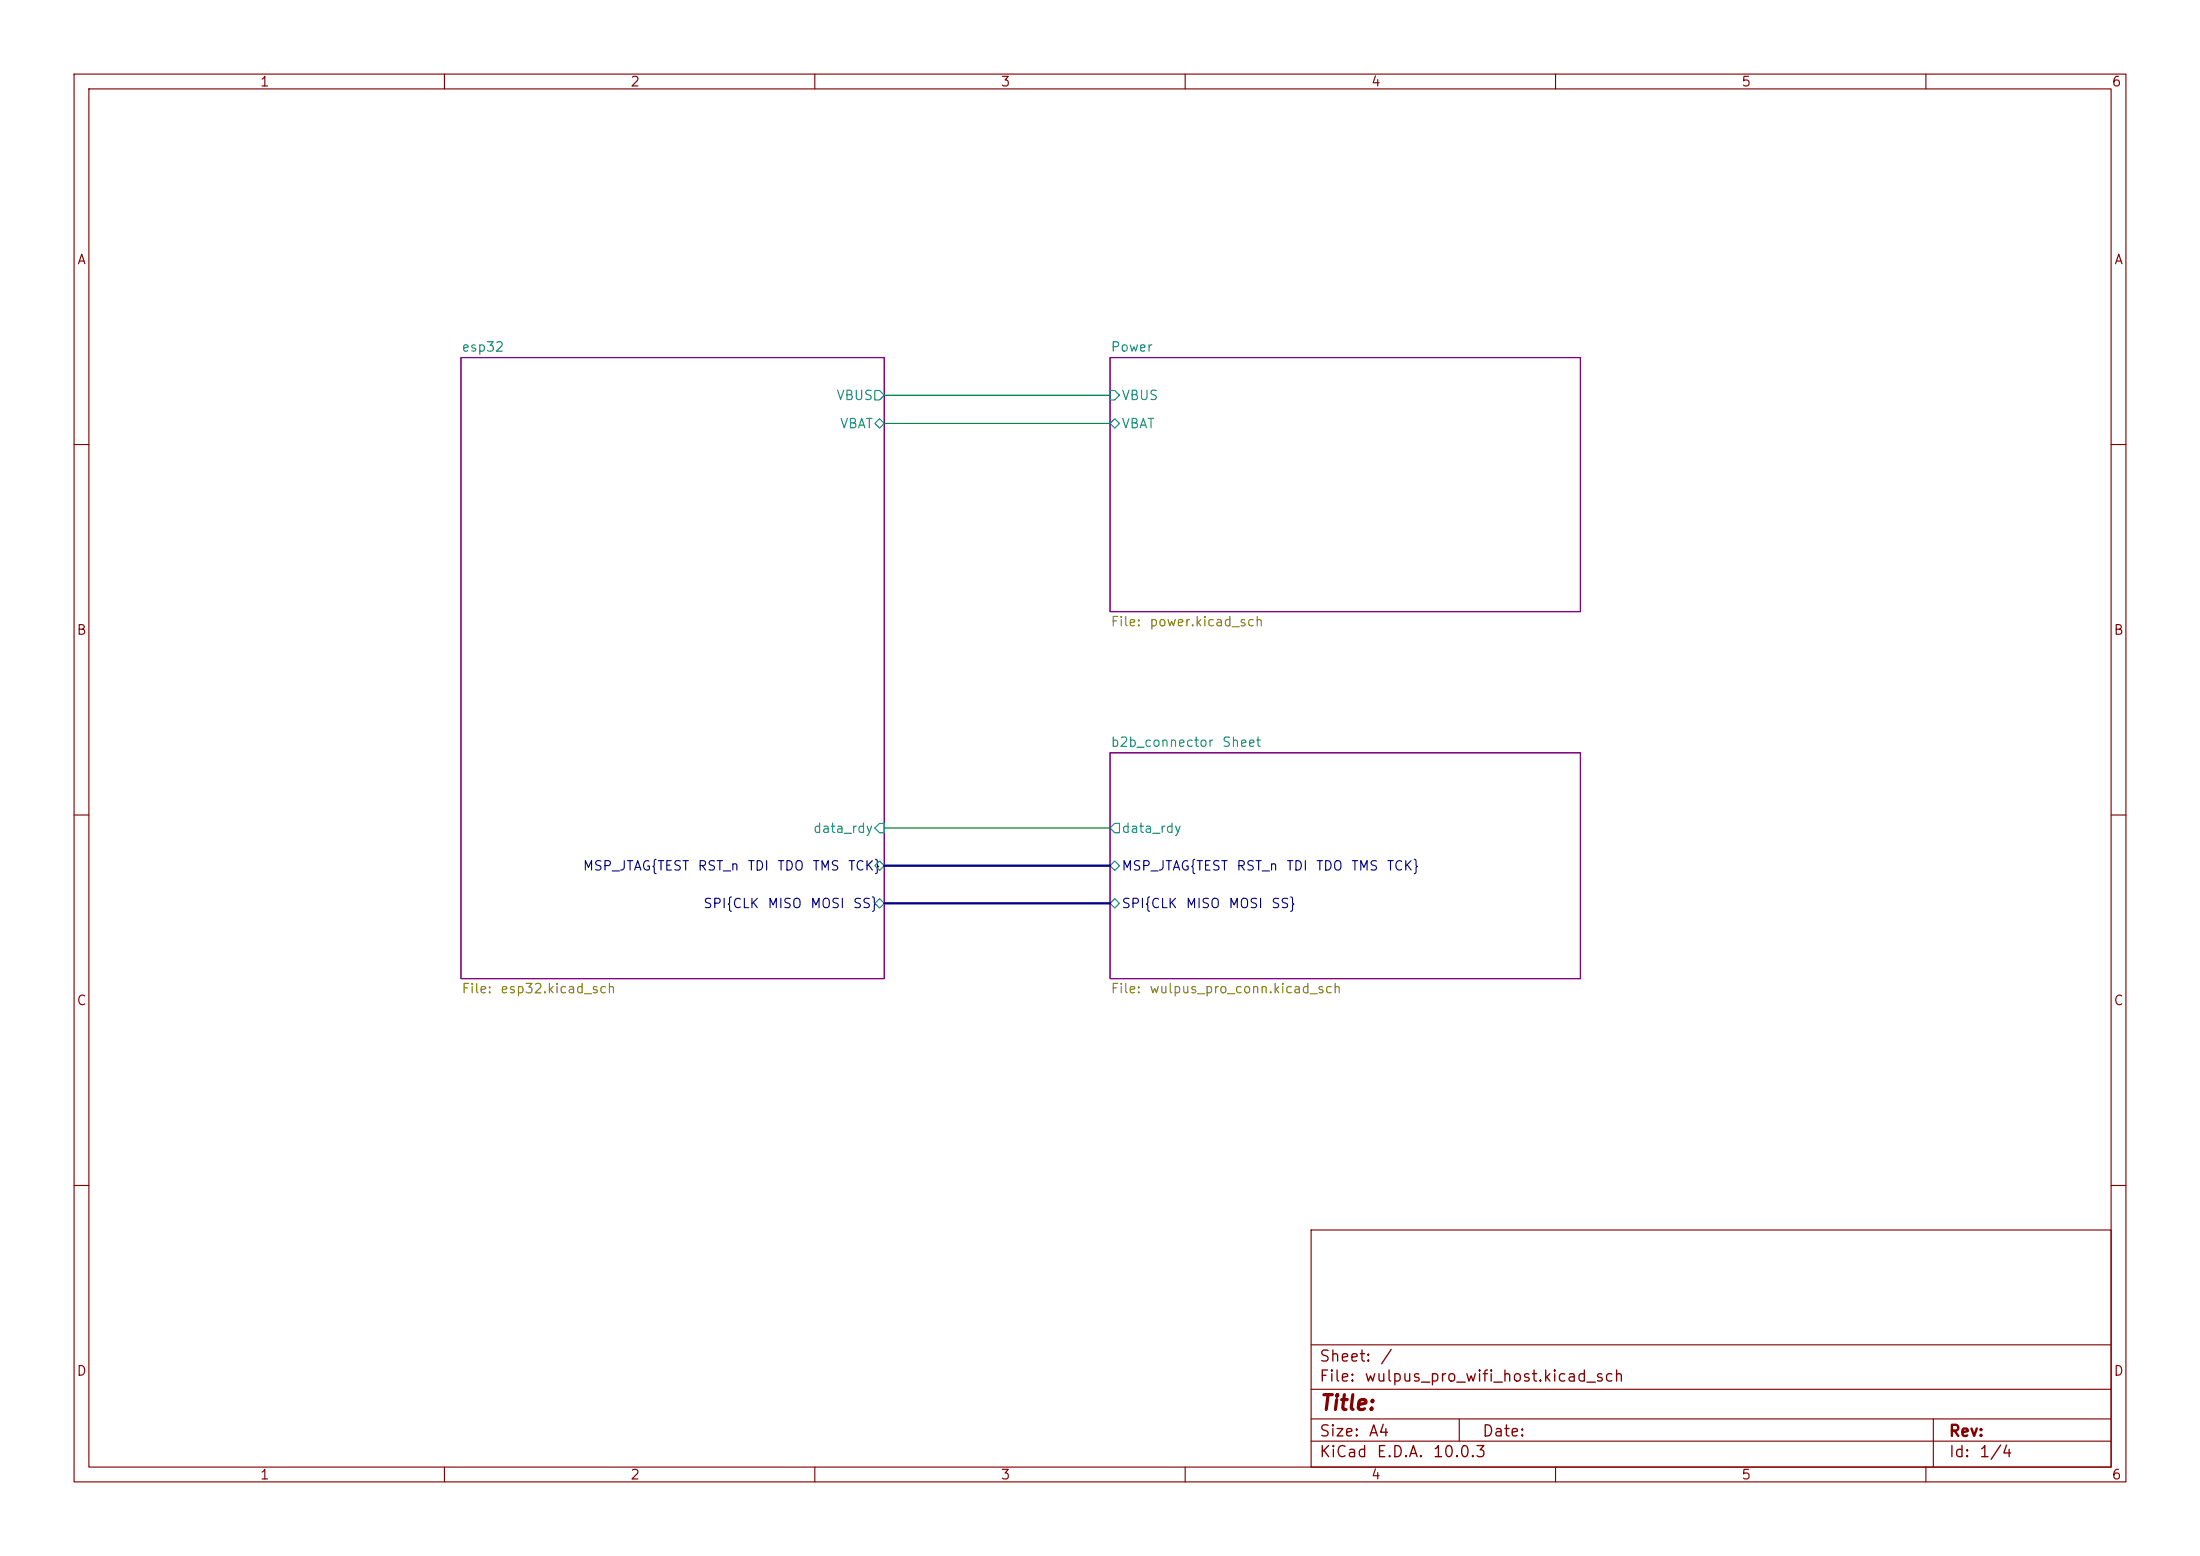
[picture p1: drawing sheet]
<svg xmlns="http://www.w3.org/2000/svg" width="297mm" height="210mm" viewBox="0 0 297 210" stroke-linecap="round" stroke-linejoin="round" font-family="sans-serif">
<path d="M0 0h297v210h-297z" fill="#fff" stroke="#fff" stroke-width=".14"/>
<g fill="none" stroke="#840000" stroke-width=".15">
<path d="M10 10h277v190h-277zM12 12h273v186h-273zM60 10v2M110 10v2M160 10v2M210 10v2M260 10v2M10 60h2M285 60h2M10 110h2M285 110h2M10 160h2"/>
<path d="M177 166h108v32h-108zM285 160h2M60 198v2M110 198v2M160 198v2M177 194.5h108M177 191.5h108M177 187.5h108M177 181.5h108M197 191.5v3M210 198v2M260 198v2"/>
<path d="M261 191.5v6.5"/>
</g>
<path d="M62.2 48.3h57.2v83.8h-57.2zM149.9 48.3h63.5v34.3h-63.5zM149.9 101.6h63.5v30.5h-63.5z" fill="none" stroke="#840084" stroke-width=".15"/>
<path d="M118.1 57.2l.6-.7 .7 .7-.7 .6zM118.1 52.7h.6l.7 .6-.7 .7h-.6zM149.9 57.2l.6-.7 .6 .7-.6 .6zM149.9 52.7h.6l.6 .6-.6 .7h-.6zM118.1 116.8l.6-.6 .7 .6-.7 .7zM118.7 111.1h.7v1.3h-.7l-.6-.6zM149.9 116.8l.6-.6 .6 .6-.6 .7zM150.5 111.1h.6v1.3h-.6l-.6-.6zM118.1 121.9l.6-.6 .7 .6-.7 .7zM149.9 121.9l.6-.6 .6 .6-.6 .7z" fill="none" stroke="#008484" stroke-width=".15"/>
<path d="M119.4 116.8h30.5M119.4 121.9h30.5" fill="none" stroke="#000084" stroke-width=".3"/>
<path d="M119.4 57.2h30.5M119.4 53.3h30.5M119.4 111.8h30.5" fill="none" stroke="#008400" stroke-width=".15"/>
<text font-size="2" fill="#840000" x="178" y="190.8">Title:</text>
<g font-size="1.5" fill="#840000">
<text x="178" y="184.2">Sheet:</text>
<text x="186.2" y="184.2">/</text>
<text x="178" y="186.9">File:</text>
<text x="184.1" y="186.9">wulpus_pro_wifi_host.kicad_sch</text>
<text x="178" y="197.1">KiCad</text>
<text x="178" y="194.3">Size:</text>
<text x="184.7" y="194.3">A4</text>
<text x="185.7" y="197.1">E.D.A.</text>
<text x="193.3" y="197.1">10.0.3</text>
<text x="200" y="194.3">Date:</text>
<text x="263" y="194.3">Rev:</text>
<text x="263" y="197.1">Id:</text>
<text x="267.1" y="197.1">1/4</text>
</g>
<g font-size="1.3" fill="#840000">
<text x="35" y="12">1</text>
<text x="85" y="12">2</text>
<text x="135" y="12">3</text>
<text x="185" y="12">4</text>
<text x="235" y="12">5</text>
<text x="285" y="12">6</text>
<text x="10.3" y="36">A</text>
<text x="285.3" y="36">A</text>
<text x="10.3" y="86">B</text>
<text x="285.3" y="86">B</text>
<text x="10.3" y="136">C</text>
<text x="285.3" y="136">C</text>
<text x="10.3" y="186">D</text>
<text x="285.3" y="186">D</text>
<text x="35" y="200">1</text>
<text x="85" y="200">2</text>
<text x="135" y="200">3</text>
<text x="185" y="200">4</text>
<text x="235" y="200">5</text>
<text x="285" y="200">6</text>
</g>
<g font-size="1.3" fill="#008484">
<text x="62.2" y="47.8">esp32</text>
<text x="149.9" y="47.8">Power</text>
<text x="112.8" y="54.3">VBUS</text>
<text x="113.3" y="58.1">VBAT</text>
<text x="151.3" y="58.1">VBAT</text>
<text x="151.3" y="54.3">VBUS</text>
<text x="149.9" y="101.1">b2b_connector</text>
<text x="164.9" y="101.1">Sheet</text>
<text x="109.7" y="112.7">data_rdy</text>
<text x="151.3" y="112.7">data_rdy</text>
</g>
<g font-size="1.3" fill="#848400">
<text x="149.9" y="84.8">File:</text>
<text x="155.1" y="84.8">power.kicad_sch</text>
<text x="62.2" y="134.4">File:</text>
<text x="67.5" y="134.4">esp32.kicad_sch</text>
<text x="149.9" y="134.4">File:</text>
<text x="155.1" y="134.4">wulpus_pro_conn.kicad_sch</text>
</g>
<g font-size="1.3" fill="#000084">
<text x="78.6" y="117.8">MSP_JTAG{TEST</text>
<text x="94.1" y="117.8">RST_n</text>
<text x="100.8" y="117.8">TDI</text>
<text x="104.8" y="117.8">TDO</text>
<text x="109.6" y="117.8">TMS</text>
<text x="114.4" y="117.8">TCK}</text>
<text x="151.3" y="117.8">MSP_JTAG{TEST</text>
<text x="166.8" y="117.8">RST_n</text>
<text x="173.6" y="117.8">TDI</text>
<text x="177.6" y="117.8">TDO</text>
<text x="182.3" y="117.8">TMS</text>
<text x="187.1" y="117.8">TCK}</text>
<text x="94.9" y="122.9">SPI{CLK</text>
<text x="103.5" y="122.9">MISO</text>
<text x="109.3" y="122.9">MOSI</text>
<text x="115.1" y="122.9">SS}</text>
<text x="151.3" y="122.9">SPI{CLK</text>
<text x="160" y="122.9">MISO</text>
<text x="165.8" y="122.9">MOSI</text>
<text x="171.5" y="122.9">SS}</text>
</g>
</svg>
